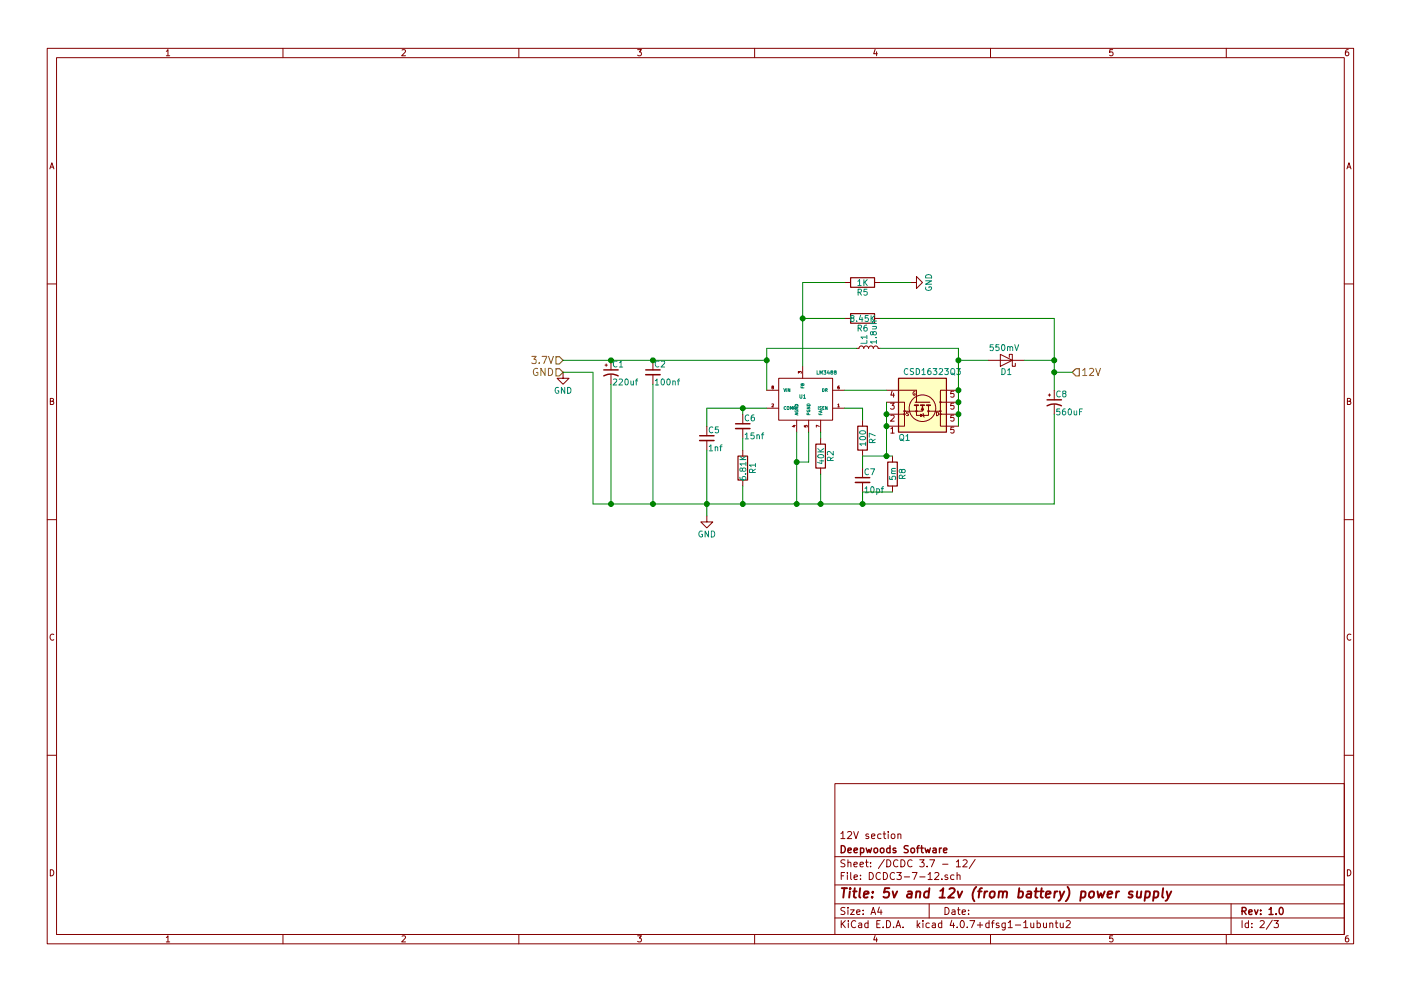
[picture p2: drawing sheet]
EESchema Schematic File Version 2
LIBS:power
LIBS:device
LIBS:switches
LIBS:relays
LIBS:motors
LIBS:transistors
LIBS:conn
LIBS:linear
LIBS:regul
LIBS:74xx
LIBS:cmos4000
LIBS:adc-dac
LIBS:memory
LIBS:xilinx
LIBS:microcontrollers
LIBS:dsp
LIBS:microchip
LIBS:analog_switches
LIBS:motorola
LIBS:texas
LIBS:intel
LIBS:audio
LIBS:interface
LIBS:digital-audio
LIBS:philips
LIBS:display
LIBS:cypress
LIBS:siliconi
LIBS:opto
LIBS:atmel
LIBS:contrib
LIBS:valves
LIBS:xl6009
LIBS:mechanical
LIBS:TPS61088QRHLRQ1
LIBS:lm3488
LIBS:DCDC3_7-5+12-cache
EELAYER 25 0
EELAYER END
$Descr A4 11693 8268
encoding utf-8
Sheet 2 3
Title "5v and 12v (from battery) power supply"
Date ""
Rev "1.0"
Comp "Deepwoods Software"
Comment1 "12V section"
Comment2 ""
Comment3 ""
Comment4 ""
$EndDescr
Text HLabel 4700 3000 0    60   Input ~ 0
3.7V
Text HLabel 4700 3100 0    60   Input ~ 0
GND
Text HLabel 8950 3100 2    60   Input ~ 0
12V
$Comp
L GND #PWR1
U 1 1
P 4700 3100
F 0 "#PWR1" H 4700 2850 50  0001 C CNN
F 1 "GND" H 4700 2950 50  0000 C CNN
F 2 "" H 4700 3100 50  0001 C CNN
F 3 "" H 4700 3100 50  0001 C CNN
	1    4700 3100
	1    0    0    -1  
$EndComp
$Comp
L LM3488 U1
U 1 1
P 6700 3300
F 0 "U1" H 6700 3300 30  0000 C CNN
F 1 "LM3488" H 6900 3500 30  0000 C CNN
F 2 "Housings_SSOP:TSSOP-8_3x3mm_Pitch0.65mm" H 6700 3300 60  0001 C CNN
F 3 "" H 6700 3300 60  0001 C CNN
F 4 "926-LM3488MM " H 6700 3300 60  0001 C CNN "Mouser Part Number"
	1    6700 3300
	1    0    0    -1  
$EndComp
$Comp
L CP1_Small C1
U 1 1
P 5100 3100
F 0 "C1" H 5110 3170 50  0000 L CNN
F 1 "220uf" H 5110 3020 50  0000 L CNN
F 2 "Capacitors_SMD:CP_Elec_5x5.7" H 5100 3100 50  0001 C CNN
F 3 "" H 5100 3100 50  0001 C CNN
	1    5100 3100
	1    0    0    -1  
$EndComp
Wire Wire Line
	4950 3100 4950 4200
Wire Wire Line
	4950 3100 4700 3100
$Comp
L C_Small C2
U 1 1
P 5450 3100
F 0 "C2" H 5460 3170 50  0000 L CNN
F 1 "100nf" H 5460 3020 50  0000 L CNN
F 2 "Capacitors_SMD:C_0402" H 5450 3100 50  0001 C CNN
F 3 "" H 5450 3100 50  0001 C CNN
F 4 "81-GRM155R70J104KA1D " H 5450 3100 60  0001 C CNN "Mouser Part Number"
	1    5450 3100
	1    0    0    -1  
$EndComp
Connection ~ 5100 3000
Connection ~ 5450 3000
Wire Wire Line
	4700 3000 6400 3000
Wire Wire Line
	6400 2900 6400 3250
Wire Wire Line
	6650 3850 6750 3850
Wire Wire Line
	6750 3850 6750 3600
Wire Wire Line
	6650 3600 6650 4200
Connection ~ 6650 3850
$Comp
L C_Small C5
U 1 1
P 5900 3650
F 0 "C5" H 5910 3720 50  0000 L CNN
F 1 "1nf" H 5910 3570 50  0000 L CNN
F 2 "Capacitors_SMD:C_0402" H 5900 3650 50  0001 C CNN
F 3 "" H 5900 3650 50  0001 C CNN
F 4 "81-GRM1555C1H102JA1J" H 5900 3650 60  0001 C CNN "Mouser Part Number"
	1    5900 3650
	1    0    0    -1  
$EndComp
$Comp
L C_Small C6
U 1 1
P 6200 3550
F 0 "C6" H 6210 3620 50  0000 L CNN
F 1 "15nf" H 6210 3470 50  0000 L CNN
F 2 "Capacitors_SMD:C_0805" H 6200 3550 50  0001 C CNN
F 3 "" H 6200 3550 50  0001 C CNN
F 4 "810-CGA4F2C0G1H153J " H 6200 3550 60  0001 C CNN "Mouser Part Number"
	1    6200 3550
	1    0    0    -1  
$EndComp
$Comp
L R R1
U 1 1
P 6200 3900
F 0 "R1" V 6280 3900 50  0000 C CNN
F 1 "6.81K" V 6200 3900 50  0000 C CNN
F 2 "Resistors_SMD:R_0402" V 6130 3900 50  0001 C CNN
F 3 "" H 6200 3900 50  0001 C CNN
F 4 "71-CRCW0402-6.81K-E3" V 6200 3900 60  0001 C CNN "Mouser Part Number"
	1    6200 3900
	1    0    0    -1  
$EndComp
Wire Wire Line
	5900 3400 6400 3400
Wire Wire Line
	6200 3400 6200 3450
Connection ~ 6200 3400
Wire Wire Line
	5900 3400 5900 3550
Wire Wire Line
	6200 3650 6200 3750
Wire Wire Line
	5900 3750 5900 4300
Wire Wire Line
	4950 4200 8800 4200
Wire Wire Line
	6200 4200 6200 4050
$Comp
L GND #PWR2
U 1 1
P 5900 4300
F 0 "#PWR2" H 5900 4050 50  0001 C CNN
F 1 "GND" H 5900 4150 50  0000 C CNN
F 2 "" H 5900 4300 50  0001 C CNN
F 3 "" H 5900 4300 50  0001 C CNN
	1    5900 4300
	1    0    0    -1  
$EndComp
Connection ~ 5900 4200
$Comp
L R R2
U 1 1
P 6850 3800
F 0 "R2" V 6930 3800 50  0000 C CNN
F 1 "40K" V 6850 3800 50  0000 C CNN
F 2 "Resistors_SMD:R_0805" V 6780 3800 50  0001 C CNN
F 3 "" H 6850 3800 50  0001 C CNN
F 4 "71-CRCW080540K0FKEA " V 6850 3800 60  0001 C CNN "Mouser Part Numbr"
	1    6850 3800
	1    0    0    -1  
$EndComp
Wire Wire Line
	6850 3600 6850 3650
Wire Wire Line
	6850 4200 6850 3950
Connection ~ 6200 4200
Connection ~ 6650 4200
$Comp
L R R7
U 1 1
P 7200 3650
F 0 "R7" V 7280 3650 50  0000 C CNN
F 1 "100" V 7200 3650 50  0000 C CNN
F 2 "Resistors_SMD:R_0402" V 7130 3650 50  0001 C CNN
F 3 "" H 7200 3650 50  0001 C CNN
F 4 "71-CRCW0402100RFKEDC " V 7200 3650 60  0001 C CNN "Mouser Part Number"
	1    7200 3650
	1    0    0    -1  
$EndComp
$Comp
L R R8
U 1 1
P 7450 3950
F 0 "R8" V 7530 3950 50  0000 C CNN
F 1 "5m" V 7450 3950 50  0000 C CNN
F 2 "Resistors_SMD:R_0612" V 7380 3950 50  0001 C CNN
F 3 "" H 7450 3950 50  0001 C CNN
F 4 "71-WFCP06125L000FE66" V 7450 3950 60  0001 C CNN "Mouser Part Number"
	1    7450 3950
	1    0    0    -1  
$EndComp
$Comp
L C_Small C7
U 1 1
P 7200 4000
F 0 "C7" H 7210 4070 50  0000 L CNN
F 1 "10pf" H 7210 3920 50  0000 L CNN
F 2 "Capacitors_SMD:C_0805" H 7200 4000 50  0001 C CNN
F 3 "" H 7200 4000 50  0001 C CNN
F 4 "187-CL21C100CBANNNC " H 7200 4000 60  0001 C CNN "Mouser Part Number"
	1    7200 4000
	1    0    0    -1  
$EndComp
Wire Wire Line
	7200 3400 7200 3500
Wire Wire Line
	7200 3800 7450 3800
Wire Wire Line
	7200 3800 7200 3900
Wire Wire Line
	7450 4100 7200 4100
Wire Wire Line
	7200 4100 7200 4200
Connection ~ 6850 4200
Wire Wire Line
	7200 3400 7050 3400
$Comp
L CSD16325Q5 Q1
U 1 1
P 7700 3350
F 0 "Q1" H 7500 3650 50  0000 L CNN
F 1 " CSD16323Q3" H 7500 3100 50  0000 L CNN
F 2 "Q3:Q3" H 7700 3550 50  0001 C CIN
F 3 "" V 7700 3350 50  0001 L CNN
F 4 "595-CSD16323Q3 " H 7700 3350 60  0001 C CNN "Mouser Part Number"
	1    7700 3350
	1    0    0    1   
$EndComp
Wire Wire Line
	7400 3250 7050 3250
Wire Wire Line
	7400 3350 7400 3800
Connection ~ 7400 3450
Connection ~ 7400 3800
Connection ~ 7400 3550
$Comp
L R R5
U 1 1
P 7200 2350
F 0 "R5" V 7280 2350 50  0000 C CNN
F 1 "1K" V 7200 2350 50  0000 C CNN
F 2 "Resistors_SMD:R_0402" V 7130 2350 50  0001 C CNN
F 3 "" H 7200 2350 50  0001 C CNN
F 4 "71-CRCW0402-1.0K" V 7200 2350 60  0001 C CNN "Mouser Part Number"
	1    7200 2350
	0    1    1    0   
$EndComp
Wire Wire Line
	6700 3050 6700 2350
Wire Wire Line
	6700 2350 7050 2350
$Comp
L GND #PWR3
U 1 1
P 7600 2350
F 0 "#PWR3" H 7600 2100 50  0001 C CNN
F 1 "GND" H 7600 2200 50  0000 C CNN
F 2 "" H 7600 2350 50  0001 C CNN
F 3 "" H 7600 2350 50  0001 C CNN
	1    7600 2350
	0    -1   -1   0   
$EndComp
Wire Wire Line
	7600 2350 7350 2350
$Comp
L R R6
U 1 1
P 7200 2650
F 0 "R6" V 7280 2650 50  0000 C CNN
F 1 "8.45K" V 7200 2650 50  0000 C CNN
F 2 "Resistors_SMD:R_0402" V 7130 2650 50  0001 C CNN
F 3 "" H 7200 2650 50  0001 C CNN
F 4 "71-CRCW0402-8.45K-E3" V 7200 2650 60  0001 C CNN "Mouser Part Number"
	1    7200 2650
	0    1    1    0   
$EndComp
Wire Wire Line
	7050 2650 6700 2650
Connection ~ 6700 2650
Wire Wire Line
	7350 2650 8800 2650
Wire Wire Line
	8800 2650 8800 3250
Wire Wire Line
	8800 3100 8950 3100
$Comp
L CP1_Small C8
U 1 1
P 8800 3350
F 0 "C8" H 8810 3420 50  0000 L CNN
F 1 "560uF" H 8810 3270 50  0000 L CNN
F 2 "Capacitors_SMD:CP_Elec_10x10.5" H 8800 3350 50  0001 C CNN
F 3 "" H 8800 3350 50  0001 C CNN
F 4 " 667-20SVPF560M" H 8800 3350 60  0001 C CNN "Mouser Part Number"
	1    8800 3350
	1    0    0    -1  
$EndComp
Connection ~ 8800 3100
Wire Wire Line
	8800 4200 8800 3450
Connection ~ 7200 4200
$Comp
L D_Schottky D1
U 1 1
P 8400 3000
F 0 "D1" H 8400 3100 50  0000 C CNN
F 1 "550mV " H 8400 2900 50  0000 C CNN
F 2 "Diodes_SMD:D_SMC" H 8400 3000 50  0001 C CNN
F 3 "" H 8400 3000 50  0001 C CNN
F 4 "241-SK54_R1_00001 " H 8400 3000 60  0001 C CNN "Mouser Part Number"
	1    8400 3000
	-1   0    0    1   
$EndComp
Wire Wire Line
	8550 3000 8800 3000
Connection ~ 8800 3000
Wire Wire Line
	8000 2900 8000 3550
Connection ~ 8000 3450
Connection ~ 8000 3350
Wire Wire Line
	8000 3000 8250 3000
Connection ~ 8000 3250
$Comp
L L_Small L1
U 1 1
P 7250 2900
F 0 "L1" H 7280 2940 50  0000 L CNN
F 1 "1.8uh" H 7280 2860 50  0000 L CNN
F 2 "XAL6030:INDM5564X32N" H 7250 2900 50  0001 C CNN
F 3 "" H 7250 2900 50  0001 C CNN
F 4 "994-XAL6030-182MEC " H 7250 2900 60  0001 C CNN "Mouser Part Number"
	1    7250 2900
	0    -1   -1   0   
$EndComp
Wire Wire Line
	7350 2900 8000 2900
Connection ~ 8000 3000
Wire Wire Line
	7150 2900 6400 2900
Connection ~ 6400 3000
Wire Wire Line
	5100 3200 5100 4200
Connection ~ 5100 4200
Wire Wire Line
	5450 3200 5450 4200
Connection ~ 5450 4200
$EndSCHEMATC
